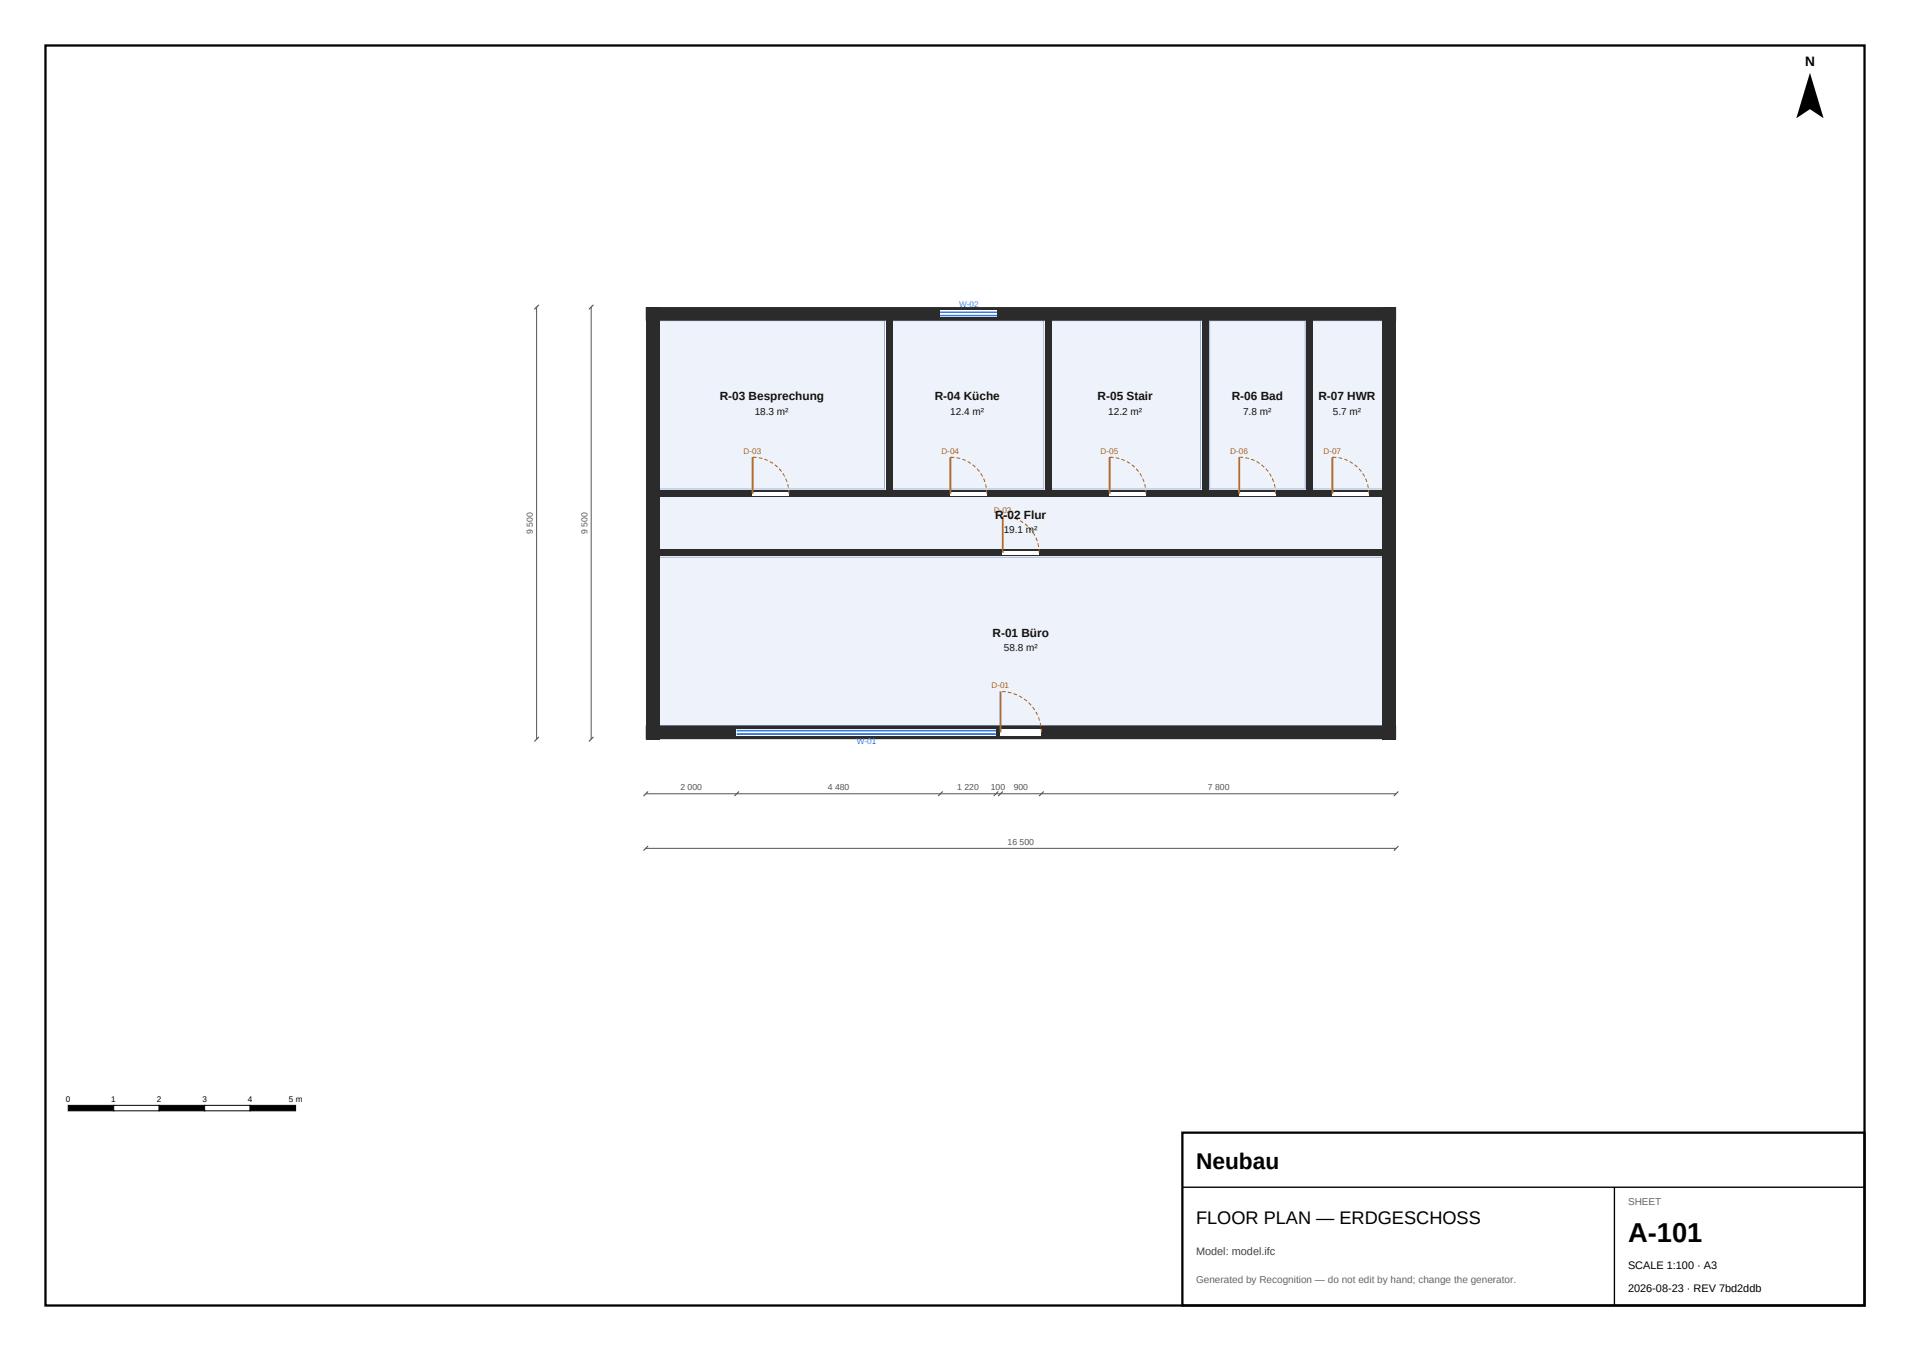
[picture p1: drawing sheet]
<svg xmlns="http://www.w3.org/2000/svg" width="420mm" height="297mm" viewBox="0 0 420 297" stroke-linecap="round" stroke-linejoin="round" font-family="sans-serif">
<g fill="#eef3fb" stroke="#9fb3d9" stroke-width=".22">
<path d="M266 70.5h21v37h-21z" fill-rule="evenodd"/>
<path d="M196 70.5h33.5v37h-33.5z" fill-rule="evenodd"/>
<path d="M145 70.5h49.5v37h-49.5z" fill-rule="evenodd"/>
<path d="M145 122.5h159v37h-159z" fill-rule="evenodd"/>
<path d="M145 109h159v12h-159z" fill-rule="evenodd"/>
<path d="M288.5 70.5h15.5v37h-15.5z" fill-rule="evenodd"/>
<path d="M231 70.5h33v37h-33z" fill-rule="evenodd"/>
</g>
<g fill="#2b2b2b">
<path d="M142 159.5h165v3h-165z" fill-rule="evenodd"/>
<path d="M304 67.5h3v95h-3z" fill-rule="evenodd"/>
<path d="M142 67.5h165v3h-165z" fill-rule="evenodd"/>
<path d="M142 67.5h3v95h-3z" fill-rule="evenodd"/>
<path d="M264.2 107.8h24.6v1.4h-24.6z" fill-rule="evenodd"/>
<path d="M287.3 68.3h1.5v40.9h-1.5z" fill-rule="evenodd"/>
<path d="M264.2 68.3h1.6v40.9h-1.6z" fill-rule="evenodd"/>
<path d="M194.7 68.3h1.6v40.9h-1.6z" fill-rule="evenodd"/>
<path d="M194.7 107.8h36.6v1.4h-36.6z" fill-rule="evenodd"/>
<path d="M229.8 68.3h1.5v40.9h-1.5z" fill-rule="evenodd"/>
<path d="M142.7 107.8h53.6v1.4h-53.6z" fill-rule="evenodd"/>
<path d="M142.7 120.8h163.5v1.4h-163.5z" fill-rule="evenodd"/>
<path d="M287.3 107.8h18.9v1.4h-18.9z" fill-rule="evenodd"/>
<path d="M229.8 107.8h36v1.4h-36z" fill-rule="evenodd"/>
</g>
<g fill="#fff">
<path d="M220 160.3h9v1.5h-9z" fill-rule="evenodd"/>
<path d="M272.5 108.1h8v.8h-8z" fill-rule="evenodd"/>
<path d="M209 108.1h8v.8h-8z" fill-rule="evenodd"/>
<path d="M165.5 108.1h8v.8h-8z" fill-rule="evenodd"/>
<path d="M220.5 121.1h8v.8h-8z" fill-rule="evenodd"/>
<path d="M293 108.1h8v.8h-8z" fill-rule="evenodd"/>
<path d="M244 108.1h8v.8h-8z" fill-rule="evenodd"/>
<path d="M206.7 68.3h12.5v1.4h-12.5z" fill-rule="evenodd"/>
<path d="M162 160.3h57v1.5h-57z" fill-rule="evenodd"/>
</g>
<path d="M206.7 69.4h12.5M206.7 68.6h12.5M162 161.4h57M162 160.6h57" fill="none" stroke="#2a7fff" stroke-width=".35"/>
<path d="M165.5 100.5v8M209 100.5v8M220.5 113.5v8M244 100.5v8M272.5 100.5v8M293 100.5v8M220 152v9" fill="none" stroke="#b5651d" stroke-width=".4"/>
<path d="M173.5 108.5a8 8 0 0 0-8-8M217 108.5a8 8 0 0 0-8-8M252 108.5a8 8 0 0 0-8-8M280.5 108.5a8 8 0 0 0-8-8M301 108.5a8 8 0 0 0-8-8M228.5 121.5a8 8 0 0 0-8-8M229 161a9 9 0 0 0-9-9" fill="none" stroke="#b5651d" stroke-width=".22" stroke-dasharray=".8 .5" stroke-linecap="butt"/>
<path d="M118 67.5v95M130 67.5v95M142 174.5h165M142 186.5h165" fill="none" stroke="#555" stroke-width=".22"/>
<g fill="#000" stroke="#555" stroke-width=".25">
<path d="M117.5 68l1-1zM129.5 68l1-1zM117.5 163l1-1zM129.5 163l1-1zM141.5 175l1-1zM162.5 174l-1 1zM207.3 174l-1 1zM219.5 174l-1 1zM219.5 175l1-1zM228.5 175l1-1zM307.5 174l-1 1zM141.5 187l1-1z"/>
<path d="M307.5 186l-1 1z"/>
</g>
<path d="M398 16l3 10-3-2-3 2z" fill="#000"/>
<path d="M15 243h10v1.2h-10z" fill="#000" stroke="#000" stroke-width=".22"/>
<path d="M25 243h10v1.2h-10z" fill="#fff" stroke="#000" stroke-width=".22"/>
<path d="M35 243h10v1.2h-10z" fill="#000" stroke="#000" stroke-width=".22"/>
<path d="M45 243h10v1.2h-10z" fill="#fff" stroke="#000" stroke-width=".22"/>
<path d="M55 243h10v1.2h-10z" fill="#000" stroke="#000" stroke-width=".22"/>
<path d="M260 249h150v38h-150z" fill="#fff" stroke="#000" stroke-width=".5"/>
<path d="M260 261h150M355 261v26" fill="none" stroke="#000" stroke-width=".3"/>
<path d="M10 10h400v277h-400z" fill="none" stroke="#000" stroke-width=".5"/>
<text font-size="6" x="358" y="273">A-101</text>
<text font-size="5" x="263" y="257">Neubau</text>
<text font-size="4" x="263" y="269">FLOOR PLAN — ERDGESCHOSS</text>
<text font-size="3" x="396.9" y="14.5">N</text>
<g font-size="2.6" fill="#111">
<text x="158.3" y="88">R-03 Besprechung</text>
<text x="205.6" y="88">R-04 Küche</text>
<text x="241.4" y="88">R-05 Stair</text>
<text x="270.9" y="88">R-06 Bad</text>
<text x="289.9" y="88">R-07 HWR</text>
<text x="218.8" y="114">R-02 Flur</text>
<text x="218.3" y="140">R-01 Büro</text>
</g>
<text font-size="2.4" fill="#444" x="263" y="276">Model: model.ifc</text>
<g font-size="2.4">
<text x="358" y="279">SCALE 1:100 · A3</text>
<text x="358" y="284">2026-08-23 · REV 7bd2ddb</text>
</g>
<g font-size="2.2" fill="#111">
<text x="166" y="91.2">18.3 m²</text>
<text x="209" y="91.2">12.4 m²</text>
<text x="243.7" y="91.2">12.2 m²</text>
<text x="273.3" y="91.2">7.8 m²</text>
<text x="293.1" y="91.2">5.7 m²</text>
<text x="220.7" y="117.2">19.1 m²</text>
<text x="220.7" y="143.2">58.8 m²</text>
</g>
<g font-size="2.2" fill="#666">
<text x="358" y="265">SHEET</text>
<text x="263" y="282">Generated by Recognition — do not edit by hand; change the generator.</text>
</g>
<g font-size="1.9" fill="#555">
<text x="117.2" y="117.4" transform="rotate(-90 117.2 117.4)">9 500</text>
<text x="129.2" y="117.4" transform="rotate(-90 129.2 117.4)">9 500</text>
<text x="149.6" y="173.7">2 000</text>
<text x="182" y="173.7">4 480</text>
<text x="210.5" y="173.7">1 220</text>
<text x="217.9" y="173.7">100</text>
<text x="222.9" y="173.7">900</text>
<text x="265.6" y="173.7">7 800</text>
<text x="221.6" y="185.7">16 500</text>
</g>
<g font-size="1.8" fill="#2a7fff">
<text x="210.9" y="67.4">W-02</text>
<text x="188.4" y="163.6">W-01</text>
</g>
<g font-size="1.8" fill="#b5651d">
<text x="163.5" y="99.7">D-03</text>
<text x="207" y="99.7">D-04</text>
<text x="242" y="99.7">D-05</text>
<text x="270.5" y="99.7">D-06</text>
<text x="291" y="99.7">D-07</text>
<text x="218.5" y="112.7">D-02</text>
<text x="218" y="151.2">D-01</text>
</g>
<g font-size="1.8">
<text x="14.5" y="242.2">0</text>
<text x="24.5" y="242.2">1</text>
<text x="34.5" y="242.2">2</text>
<text x="44.5" y="242.2">3</text>
<text x="54.5" y="242.2">4</text>
<text x="63.5" y="242.2">5 m</text>
</g>
</svg>
